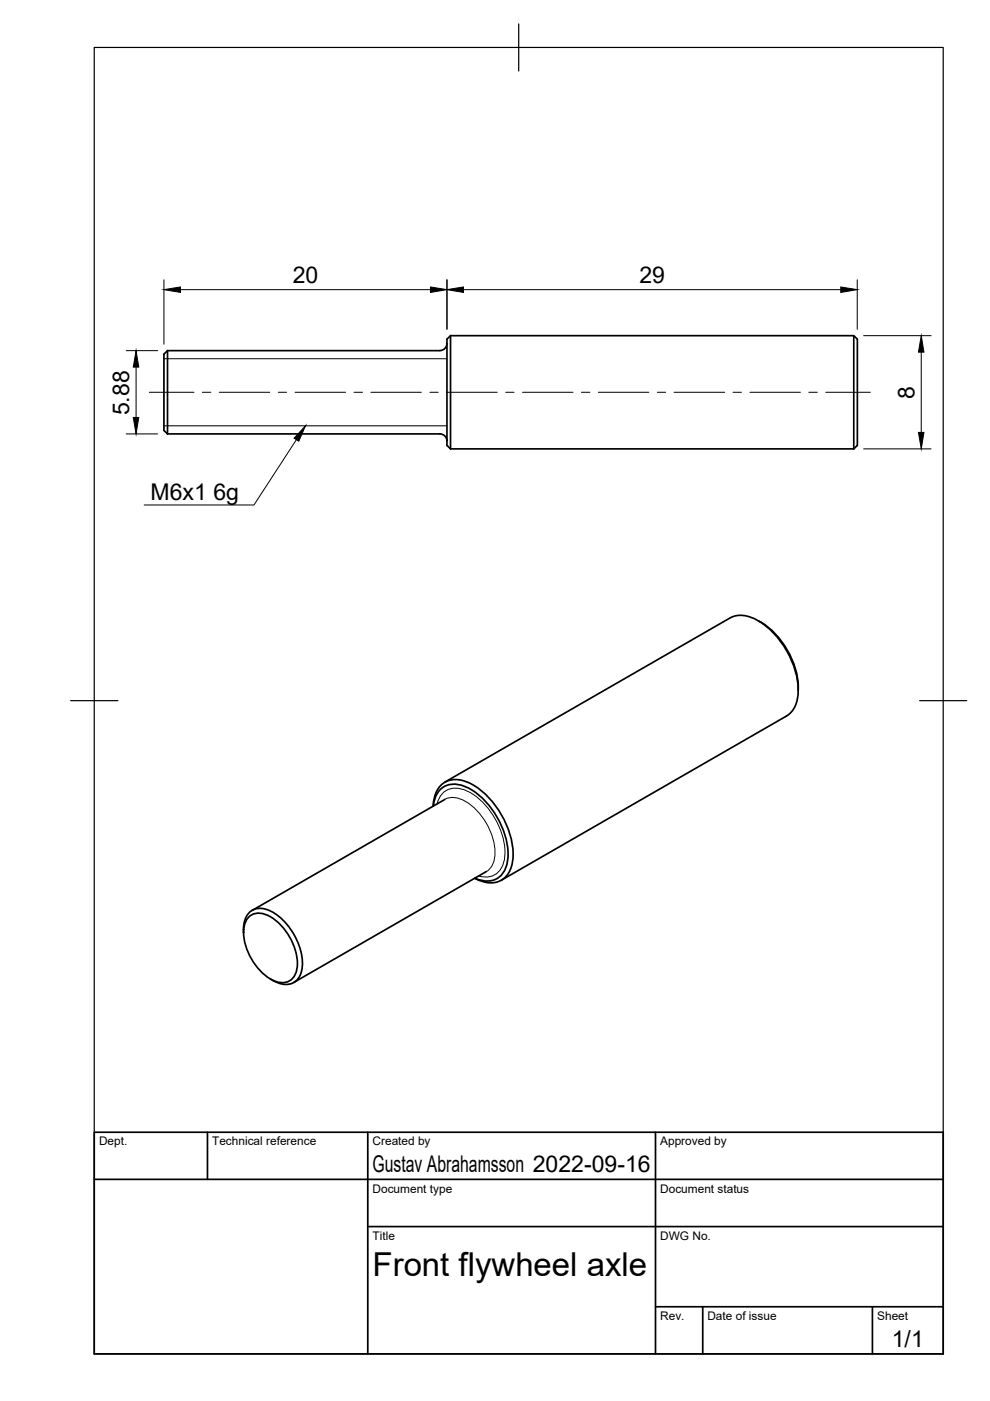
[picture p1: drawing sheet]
<svg xmlns="http://www.w3.org/2000/svg" width="210mm" height="297mm" viewBox="0 0 210 297" stroke-linecap="round" stroke-linejoin="round" font-family="sans-serif">
<!-- layer: Visible -->
<g fill="none" stroke="#000" stroke-width=".36">
<path d="M35.5 74.3v17.7M35.5 74.3l-.7 .8v16.2l.7 .7M35.5 74.3h57.8M94.8 72.8a1.49 1.49 0 0 1-1.5 1.5M95.5 71.2l-.7 .7v22.5l.7 .8M95.5 71.2h85.5l.8 .7v22.5l-.8 .8M95.5 71.2v24M181 71.2v24M35.5 92h57.8M93.3 92a1.49 1.49 0 0 1 1.5 1.5M95.5 95.2h85.5M160.8 131.6a17.4 17.4 0 0 1 8.5 14.1"/>
<path d="M169.2 145.7v.6M91.9 170.9a4.6 4.6 0 0 1 4-4.6 9.3 9.3 0 0 1 6.9 3.5 17.3 17.3 0 0 1 4.9 12.2 4.7 4.7 0 0 1-3.9 4.8l-2-.2-1.1-.4a5.3 5.3 0 0 0 6.5-.2 7.5 7.5 0 0 0 1.5-6.3 19 19 0 0 0-8.2-13.2 5.8 5.8 0 0 0-6.7-.3 6 6 0 0 0-2 4.7M94.3 169.5l-40.8 23.5M94.3 165.8l60.5-34.8a5.7 5.7 0 0 1 5.5 .3 18.4 18.4 0 0 1 8.9 15.6 5.7 5.7 0 0 1-2.4 4.9l-60.5 34.8M51.6 197.7a5.1 5.1 0 0 1 1.9-4.7 5.2 5.2 0 0 1 5.6 1.3 13.5 13.5 0 0 1 5 11 3.5 3.5 0 0 1-5.4 3l-1.4-.7M52.7 194.4a3.7 3.7 0 0 1 4.7 0 12.3 12.3 0 0 1 5.6 10.9 3.2 3.2 0 0 1-4.7 2.7 12 12 0 0 1-6.6-11.3l.2-.9zM103.1 184.8l-40.8 23.5"/>
</g>
<!-- layer: Visible Narrow -->
<path d="M34.8 76.1h60M34.8 90.3h60M92.7 170.4a4 4 0 0 1 5.8-2.9 15.5 15.5 0 0 1 8.4 11.5 6.7 6.7 0 0 1-1.5 6.1 4 4 0 0 1-3.9 .6M94.3 169.5a4.7 4.7 0 0 1 4.9 .7 13.8 13.8 0 0 1 5.7 11 4.3 4.3 0 0 1-1.8 3.6" fill="none" stroke="#000" stroke-width=".21"/>
<!-- layer: Border -->
<path d="M20 10.1h180v276.9h-180zM110 5.1v10M15 148.6h10M195 148.6h10" fill="none" stroke="#000" stroke-width=".25"/>
<!-- layer: TitleBlock -->
<path d="M20 240.1h180v46.9h-180zM20 250h180M44 240.1v9.9M78 240.1v46.9M139 240.1v46.9M78 260.1h122M139 277.1h61M149 277.1v9.9M185 277.1v9.9" fill="none" stroke="#000" stroke-width=".36"/>
<!-- layer: Center Lines -->
<g fill="none" stroke="#000" stroke-width=".21">
<path d="M31.7 83.2h9.4M42.9 83.2h1.8M46.5 83.2h10.7M59 83.2h1.8M62.6 83.2h10.7M75.1 83.2h1.8M78.6 83.2h10.7M91.1 83.2h1.8M94.7 83.2h10.7M107.2 83.2h1.8M110.8 83.2h10.7M123.3 83.2h1.8"/>
<path d="M126.9 83.2h10.7M139.4 83.2h1.7M142.9 83.2h10.7M155.4 83.2h1.8M159 83.2h10.7M171.5 83.2h1.8M175.1 83.2h9.4"/>
</g>
<!-- layer: Dimensions -->
<path d="M34.8 59.3v13.7M94.8 59.3v10.5M181.8 59.3v10.5M26.8 74.3h6.6M28.9 77.8v10.7M38.3 61.4h53M98.3 61.4h80M183.1 71.2h14.3M195.3 74.7v17M26.8 92h6.6M183.1 95.2h14.3" fill="none" stroke="#000" stroke-width=".21"/>
<path d="M28.9 74.3l.5 3.5h-1.1zM34.8 61.4l3.5-.6v1.2zM91.3 60.8l3.5 .6-3.5 .6zM94.8 61.4l3.5-.6v1.2zM178.3 60.8l3.5 .6-3.5 .6zM195.3 71.2l.6 3.5h-1.2zM28.3 88.5h1.1l-.5 3.5zM194.7 91.7h1.2l-.6 3.5z" fill="#000" stroke="#000" stroke-width=".21"/>
<!-- layer: Annotations -->
<path d="M64.8 90.3l-1.4 3.2-1-.6z" fill="#000" stroke="#000" stroke-width=".21"/>
<path d="M62.8 93.2l-9 13.9h-23.2" fill="none" stroke="#000" stroke-width=".21"/>
<text font-size="7" x="79" y="270.6">Front flywheel axle</text>
<g font-size="4.9">
<text x="62.1" y="60">20</text>
<text x="135.6" y="60">29</text>
<text x="27.4" y="88.1" transform="rotate(-90 27.4 88.1)">5.88</text>
<text x="193.9" y="84.5" transform="rotate(-90 193.9 84.5)">8</text>
<text x="31.9" y="106.1">M6x1</text>
<text x="45.2" y="106.1">6g</text>
<text x="79" y="248.5">Gustav Abrahamsson 2022-09-16</text>
<text x="189.1" y="285.7">1/1</text>
</g>
<g font-size="2.5">
<text x="21" y="242.9">Dept.</text>
<text x="45" y="242.9">Technical reference</text>
<text x="79" y="242.9">Created by</text>
<text x="140" y="242.9">Approved by</text>
<text x="79" y="252.8">Document type</text>
<text x="140" y="252.8">Document status</text>
<text x="79" y="262.9">Title</text>
<text x="140" y="262.9">DWG No.</text>
<text x="140" y="279.9">Rev.</text>
<text x="150" y="279.9">Date of issue</text>
<text x="186" y="279.9">Sheet</text>
</g>
</svg>
